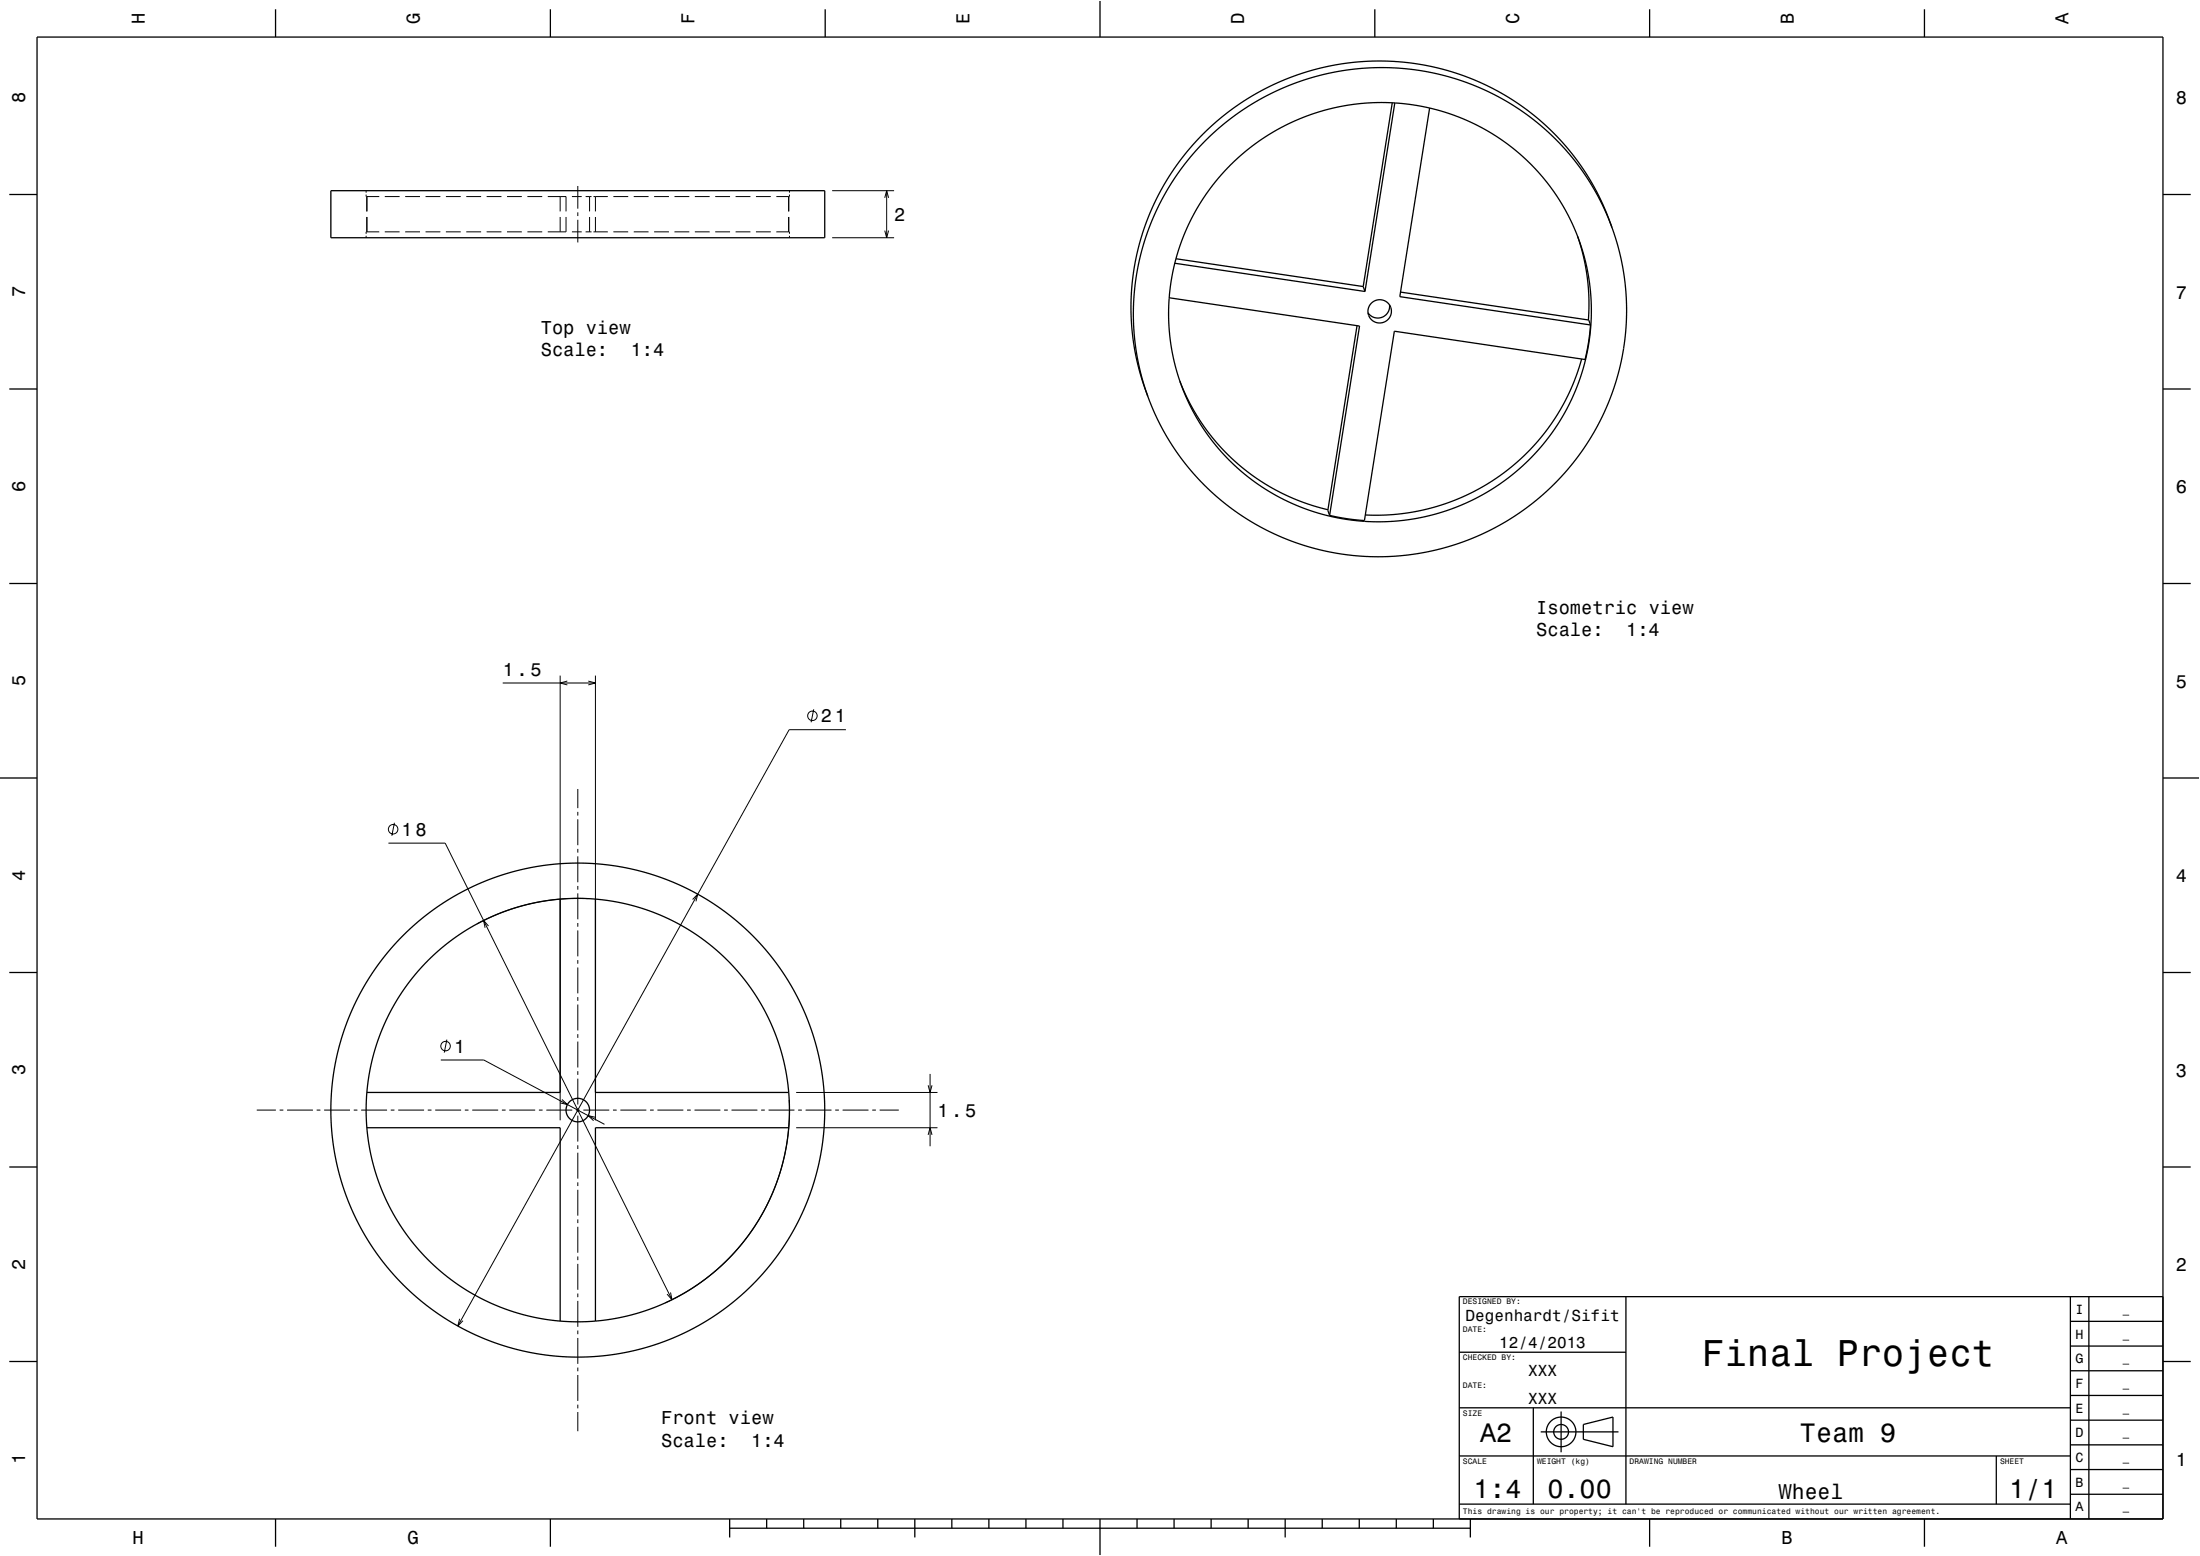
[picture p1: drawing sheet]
<svg xmlns="http://www.w3.org/2000/svg" width="594mm" height="420mm" viewBox="0 0 594 420" stroke-linecap="round" stroke-linejoin="round" font-family="sans-serif">
<g fill="none" stroke="#000" stroke-width=".27">
<path d="M98.9 52.5v.6h3.5M98.9 51.5v.5M99.1 53.1v4M99.1 58.6v4M103.9 53.1h4M109.4 53.1h4M114.9 53.1h4M120.4 53.1h4M125.9 53.1h4M131.4 53.1h4M136.9 53.1h4M142.4 53.1h4"/>
<path d="M147.9 53.1h4.9v4M151.2 53.1v4M151.2 58.6v4M152.8 58.6v4h-4.9M154.4 53.1h2.7M156 50.2v6.1M156 57.3v1M156 59.3v6.1M158.1 53.1h1.6M159.2 53.1v4M159.2 58.6v4M160.2 53.1h3.9"/>
<path d="M160.8 53.1v4M160.8 58.6v4M165.6 53.1h4M171.1 53.1h4M176.6 53.1h4M182.1 53.1h4M187.6 53.1h4M193.1 53.1h4M198.6 53.1h4M204.1 53.1h4M213 53.1v4M213 58.6v4"/>
<path d="M213.2 52.5v.6h-3.6M213.2 51.5v.5M224.7 51.5h16.7M238.9 53.4l.5-1.9 .5 1.9M239.4 51.5v12.7M98.9 63.6v.6M102.4 62.6h-3.5v.5M103.9 62.6h4M109.4 62.6h4M114.9 62.6h4M120.4 62.6h4M125.9 62.6h4"/>
<path d="M131.4 62.6h4M136.9 62.6h4M142.4 62.6h4M154.4 62.6h2.7M158.1 62.6h1.6M160.2 62.6h3.9M165.6 62.6h4M171.1 62.6h4M176.6 62.6h4M182.1 62.6h4M187.6 62.6h4M193.1 62.6h4"/>
<path d="M198.6 62.6h4M204.1 62.6h4M209.6 62.6h3.6v.5M213.2 63.6v.6M224.7 64.2h16.7M238.9 62.2l.5 2 .5-2M135.7 184.4h25.1M151.2 182.4v120M153.2 183.8l-2 .6 2 .5M158.8 183.8l2 .6-2 .5M160.8 182.4v120M219.7 191.5l-.7 3.5"/>
<path d="M228.4 197h-15.3l-89.5 160.9M156 213v5.1M156 219.1v1M104.9 227.6h15.3l61.2 123.2M106.5 222.1l-.7 3.5M156 221.1v7M156 229.1v1M156 231.1v7M156 239.1v1M131.9 250l-1.3-1.5 .4 1.9M156 241.1v7M156 249.1v1"/>
<path d="M156 251.1v7M156 259.1v1M158.8 242.6l-4.3-.1-3.7 .2-7.4 1.2-7.4 2.2-7.2 3.3M187 242.8l1.4-1.4-.5 1.9M156 261.1v7M156 269.1v1M156 271.1v7M156 279.1v1M69.3 299.6h5.2M75.5 299.6h1M77.5 299.6h7M85.5 299.6h1"/>
<path d="M87.5 299.6h7M95.5 299.6h1M97.5 299.6h7M105.5 299.6h1M107.5 299.6h7M115.5 299.6h1M117.5 299.6h7M119 286.1h11.6l32.6 17.4M120.6 280.6l-.6 3.5M125.5 299.6h1M127.5 299.6h7M135.5 299.6h1"/>
<path d="M137.5 299.6h7M145.5 299.6h1M147.5 299.6h7M151.7 296.8l1.5 1.4-1.9-.5M155.5 299.6h1M156 281.1v7M156 289.1v1M156 291.1v7M156 299.1v1M157.5 299.6h7M165.5 299.6h1M167.5 299.6h7"/>
<path d="M175.5 299.6h1M177.5 299.6h7M185.5 299.6h1M187.5 299.6h7M195.5 299.6h1M197.5 299.6h7M205.5 299.6h1M207.5 299.6h7M213.1 296.9v4.2l-.3 4.5-.5 4.2-1 4.1-1.1 3.8-1.7 4.5-1.6 3.4-2 3.7-2.2 3.3-2.6 3.4-2.8 3.2-3.1 2.9-3.1 2.6-3.8 2.8-3.7 2.2-4 2M215 294.9h38.1M215.5 299.6h1M217.5 299.6h7"/>
<path d="M225.5 299.6h1M227.5 299.6h7M235.5 299.6h1M237.5 299.6h5.2M250.6 292.9l.5 2 .5-2M251.1 289.9v19.5M156 301.1v7M156 309.1v1M156 311.1v7M156 319.1v1M160.8 301.6l-2-.5 1.5 1.4M215 304.4h38.1"/>
<path d="M250.6 306.3l.5-1.9 .5 1.9M156 321.1v7M156 329.1v1M156 331.1v7M156 339.1v1M124.1 356l-.5 1.9 1.4-1.4M156 341.1v7M156 349.1v1M156 351.1v7M156 359.1v1M181 348.9l.4 1.9-1.3-1.5M156 361.1v7"/>
<path d="M156 369.1v1M156 371.1v7M156 379.1v1M156 381.1v5.2"/>
<circle cx="219.4" cy="193.2" r="1.28"/>
<circle cx="106.1" cy="223.8" r="1.28"/>
<circle cx="120.3" cy="282.4" r="1.28"/>
</g>
<g fill="none" stroke="#000" stroke-width=".35">
<path d="M10 10h574v400h-574zM74.4 2.5v7.5M148.6 2.5v7.5M222.8 2.5v7.5M297 0v10M371.2 2.5v7.5M445.4 2.5v7.5M519.6 2.5v7.5M375.9 27.7l-7.8 49.6M376.6 27.8l-8 50.9M386 29.2l-8.1 50.9 51.5 7.6M2.5 52.5h7.5"/>
<path d="M89.3 51.5h133.4v12.7h-133.4zM332.2 44.5l4.3-3.8 4.2-3.1 5.1-3.1 5.2-2.5 5.5-1.9 5.3-1.3 4.9-.8 5.8-.3 5.9 .2 4.9 .7 5.3 1.2 5.5 1.9 4.5 2 5 2.8 4.6 3.3 4.3 3.7 3.9 4.2 3.5 4.5 2.8 4.7 2.5 5.1 1.9 5 1.3 5.2 .9 5.6 .4 5.7-.3 5.4-.8 5.7-1.3 5.5-1.8 4.9-2.4 5.2-2.6 4.5-3.2 4.5-3.7 4.1-4.3 4.1-4.2 3.1-4.7 3-4.9 2.4-4.9 1.9-5.7 1.6-6 1.1-5.2 .3-5.6-.1-5.7-.7-5.6-1.2-5.4-1.9-5.5-2.4-4.5-2.6-4.4-3.2-4.2-3.5-3.9-4.2-3.3-4.3-3.3-5.2-2.2-4.7-1.9-5-1.5-5.5-.9-5.6-.3-5.4 .3-6 .8-5.4 1.4-5.7 1.8-4.9 2.5-5.4 2.7-4.5 3.4-4.6zM584 52.5h7.5M317.2 71.1l51.4 7.6M317.5 69.8l50.6 7.5M368.1 77.3l.5 1.4M378.1 78.8l50.9 7.6 .4 1.3M426 63.8l1.6 5.9 1 5.6 .4 5.6-.1 5.5M435.3 61.5l-2.5-6.2-2.7-5.5-3.6-5.6-4.2-5.2-4.6-4.8-5.4-4.5-5.1-3.5-5.9-3.2-5.9-2.5-6.2-1.9-6.8-1.4-6.5-.6-6.7-.1-7 .7-6.6 1.4-6.2 1.9-5.8 2.4-6.1 3.4-5.4 3.6-4.8 4-5 4.9-4 5-3.9 5.8-3.1 6-2.5 6.5-1.7 5.9-1.3 7.1-.4 6.4 .2 6.7 .8 6.1 1.4 6.3 2.1 6.5M435.3 61.5l-2.6-6.2-3.1-5.6-3.8-5.5-4-4.8-4.6-4.5-5-4-5.6-3.7-6-3-6.2-2.5-6.5-1.8-5.9-1.1-6.7-.5-6.5 .1-6.2 .7-6.4 1.3-6.2 1.9-6 2.5-5.9 3.2-5.4 3.7-5 4.1-4.9 5-3.9 4.8-3.5 5.2-3 5.7-2.6 6.2-1.7 5.7-1.4 6.5-.6 6.7v6.2l.6 6.6 1.3 6.3 1.9 6.4M435.3 61.5l1.8 5.8 1.3 6.5 .7 6.7v6.6l-.6 6.4-1.3 6.4-1.8 6-2.6 6.1-3.1 5.7-3.4 5.2-4.3 5.2-4.5 4.6-5.2 4.3-5.2 3.5-6 3.2-6 2.5-6.2 1.9-6.3 1.4-6.2 .6-6.5 .1-6.5-.5-6.8-1.2-6.5-1.9-6-2.5-5.9-3.1-5.4-3.5-4.8-3.9-4.8-4.7-4-4.8-3.7-5.5-3.1-5.6-2.5-5.9M315.7 80.4l51.4 7.6-8.1 51.1"/>
<path d="M366.4 87.9l-7.9 49.9 .5 1.3M375.2 82.3a3.2 3.2 0 0 1-2.1 3.4 3.2 3.2 0 0 1-3.7-1.3M375.5 83h.1M427 96.9l-1.5 4.7-1.8 4.3-2.4 4.7-2.6 4-2.7 3.5-3.3 3.7-3.7 3.4-3.7 3-4.2 2.7-4.4 2.4-4.3 1.9-4.3 1.4-5.1 1.3-4.6 .8-4.8 .3h-5M429.4 87.7l-.5 4.5-.9 4.8-51.5-7.6-8.1 51.1-4.5-.5-4.9-.9M2.5 105h7.5M318.6 102.9l2.6 5.9 3.7 6.1 4 5.1 5.3 5.2 5.3 4.1 6 3.5 6.3 2.8 6.7 2M584 105h7.5M2.5 157.5h7.5M584 157.5h7.5M0 210h10M584 210h10"/>
<path d="M151.2 242.7l-5.2 .7-5.8 1.3-5.4 1.9-5 2.3-5 2.9-4.5 3.2-4.4 4-3.8 4-3.3 4.4-3 4.9-2.4 5-1.9 5.1-1.3 5.1-1 5.9-.3 5.7 .1 5.3 .8 5.4 1.3 5.6 1.7 5.2 2.4 5.3 2.8 4.7 3.2 4.5 3.8 4.3 4.2 3.9 4.6 3.5 4.4 2.8 4.7 2.3 5.9 2.2 5.5 1.5 5.4 .9 5.5 .3 5.6-.2M151.2 242.7l5.6-.2 5.4 .3 5.5 .9 5.8 1.5 5.6 2.2 4.7 2.3 4.9 3 4.3 3.4 3.8 3.6 4 4.5 3.2 4.4 2.9 5 2.3 5.3 1.8 5.2 1.2 5.3 .8 5.5M151.2 242.7v52.2h-52.1M160.8 242.7v52.2h52.2M2.5 262.5h7.5M584 262.5h7.5M213 294.9l.2 5.2-.4 5.8-.9 5.7-1.4 5.3-2.1 5.6-2.4 4.9-2.9 4.7-3.5 4.5-3.8 4.1-4.3 3.8-4.7 3.3-4.6 2.6-4.7 2.2-5.7 2-5.8 1.3-5.2 .7M2.5 315h7.5M99.1 304.4h52.1v52.2M213 304.4h-52.2v52.2M584 315h7.5M439 350v56"/>
<path d="M559 356.7h25M559 350v60M564 350v60M584 350h-190v60M2.5 367.5h7.5M394 365h45M559 376.7h25M559 370h25M559 363.3h25M584 367.5h7.5M394 393h165M394 380h165"/>
<path d="M414 380v26M416 386.5h21M421.5 381v11M427.5 384.5l8-2v8l-8-2zM539 393v13M559 396.7h25M559 390h25M559 383.3h25M74.4 410v7.5M148.6 410v7.5M197 412.5h200M197 410v5"/>
<path d="M207 410v2.5M217 410v2.5M227 410v2.5M237 410v2.5M247 410v5M257 410v2.5M267 410v2.5M277 410v2.5M287 410v2.5M297 410v10M307 410v2.5M317 410v2.5"/>
<path d="M327 410v2.5M337 410v2.5M347 410v5M357 410v2.5M367 410v2.5M377 410v2.5M387 410v2.5M394 406h165M397 410v5M445.4 410v7.5M519.6 410v7.5M559 403.3h25"/>
<circle cx="372.5" cy="84" r="3.2"/>
<circle cx="156" cy="299.6" r="3.2"/>
<circle cx="156" cy="299.6" r="66.7"/>
<circle cx="421.5" cy="386.5" r="2"/>
<circle cx="421.5" cy="386.5" r="4"/>
</g>
<path d="M0 0h594v420h-594" fill="none" stroke="#fff" stroke-width=".27"/>
<text font-size="10.1" x="459.5" y="368.7">Final Project</text>
<g font-size="7.2">
<text x="399.7" y="389.3">A2</text>
<text x="486" y="389.1">Team 9</text>
<text x="397.8" y="404.3">1:4</text>
<text x="417.8" y="404.3">0.00</text>
<text x="542.5" y="404.3">1/1</text>
</g>
<text font-size="5.8" x="480.3" y="404.6">Wheel</text>
<g font-size="5">
<text x="39.1" y="6.5" transform="rotate(-90 39.1 6.5)">H</text>
<text x="113.3" y="6.5" transform="rotate(-90 113.3 6.5)">G</text>
<text x="187.5" y="6.5" transform="rotate(-90 187.5 6.5)">F</text>
<text x="261.7" y="6.5" transform="rotate(-90 261.7 6.5)">E</text>
<text x="335.9" y="6.5" transform="rotate(-90 335.9 6.5)">D</text>
<text x="410.1" y="6.5" transform="rotate(-90 410.1 6.5)">C</text>
<text x="484.3" y="6.5" transform="rotate(-90 484.3 6.5)">B</text>
<text x="558.5" y="6.5" transform="rotate(-90 558.5 6.5)">A</text>
<text x="6.8" y="27.8" transform="rotate(-90 6.8 27.8)">8</text>
<text x="587.5" y="28.1">8</text>
<text x="241.4" y="59.6">2</text>
<text x="6.8" y="80.3" transform="rotate(-90 6.8 80.3)">7</text>
<text x="587.5" y="80.6">7</text>
<text x="146" y="90.2">Top view</text>
<text x="146" y="96.2">Scale:</text>
<text x="170.3" y="96.2">1:4</text>
<text x="6.8" y="132.8" transform="rotate(-90 6.8 132.8)">6</text>
<text x="587.5" y="133.1">6</text>
<text x="414.8" y="165.7">Isometric view</text>
<text x="414.8" y="171.8">Scale:</text>
<text x="439.1" y="171.8">1:4</text>
<text x="6.8" y="185.3" transform="rotate(-90 6.8 185.3)">5</text>
<text x="135.7" y="182.4">1.5</text>
<text x="587.5" y="185.6">5</text>
<text x="221.6" y="195">21</text>
<text x="108.4" y="225.6">18</text>
<text x="6.8" y="237.8" transform="rotate(-90 6.8 237.8)">4</text>
<text x="587.5" y="238.1">4</text>
<text x="122.6" y="284.1">1</text>
<text x="6.8" y="290.3" transform="rotate(-90 6.8 290.3)">3</text>
<text x="587.5" y="290.6">3</text>
<text x="253.1" y="301.4">1.5</text>
<text x="6.8" y="342.8" transform="rotate(-90 6.8 342.8)">2</text>
<text x="587.5" y="343.1">2</text>
<text x="178.5" y="384.5">Front view</text>
<text x="6.8" y="395.3" transform="rotate(-90 6.8 395.3)">1</text>
<text x="178.5" y="390.5">Scale:</text>
<text x="202.8" y="390.5">1:4</text>
<text x="587.5" y="395.6">1</text>
<text x="35.8" y="416.8">H</text>
<text x="110" y="416.8">G</text>
<text x="481" y="416.8">B</text>
<text x="555.2" y="416.8">A</text>
</g>
<g font-size="4.3">
<text x="395.7" y="356.5">Degenhardt/Sifit</text>
<text x="404.8" y="364">12/4/2013</text>
<text x="412.6" y="371.5">XXX</text>
<text x="412.6" y="379">XXX</text>
</g>
<g font-size="3.6">
<text x="560.4" y="354.6">I</text>
<text x="560.4" y="361.3">H</text>
<text x="560.4" y="368">G</text>
<text x="560.4" y="374.6">F</text>
<text x="560.4" y="381.3">E</text>
<text x="560.4" y="388">D</text>
<text x="560.4" y="394.6">C</text>
<text x="560.4" y="401.3">B</text>
<text x="560.4" y="408">A</text>
</g>
<g font-size="2.9">
<text x="573.1" y="354.4">_</text>
<text x="573.1" y="361.1">_</text>
<text x="573.1" y="367.7">_</text>
<text x="573.1" y="374.4">_</text>
<text x="573.1" y="381">_</text>
<text x="573.1" y="387.7">_</text>
<text x="573.1" y="394.4">_</text>
<text x="573.1" y="401.1">_</text>
<text x="573.1" y="407.7">_</text>
</g>
<g font-size="2.2">
<text x="395" y="352.1">DESIGNED BY:</text>
<text x="395" y="359.6">DATE:</text>
<text x="395" y="367.1">CHECKED BY:</text>
<text x="395" y="374.6">DATE:</text>
<text x="395" y="382.1">SIZE</text>
<text x="395" y="395.1">SCALE</text>
<text x="415" y="395.1">WEIGHT (kg)</text>
<text x="440" y="395.1">DRAWING NUMBER</text>
<text x="540" y="395.1">SHEET</text>
<text x="395" y="408.8">This drawing is our property; it can't be reproduced or communicated without our written agreement.</text>
</g>
</svg>
